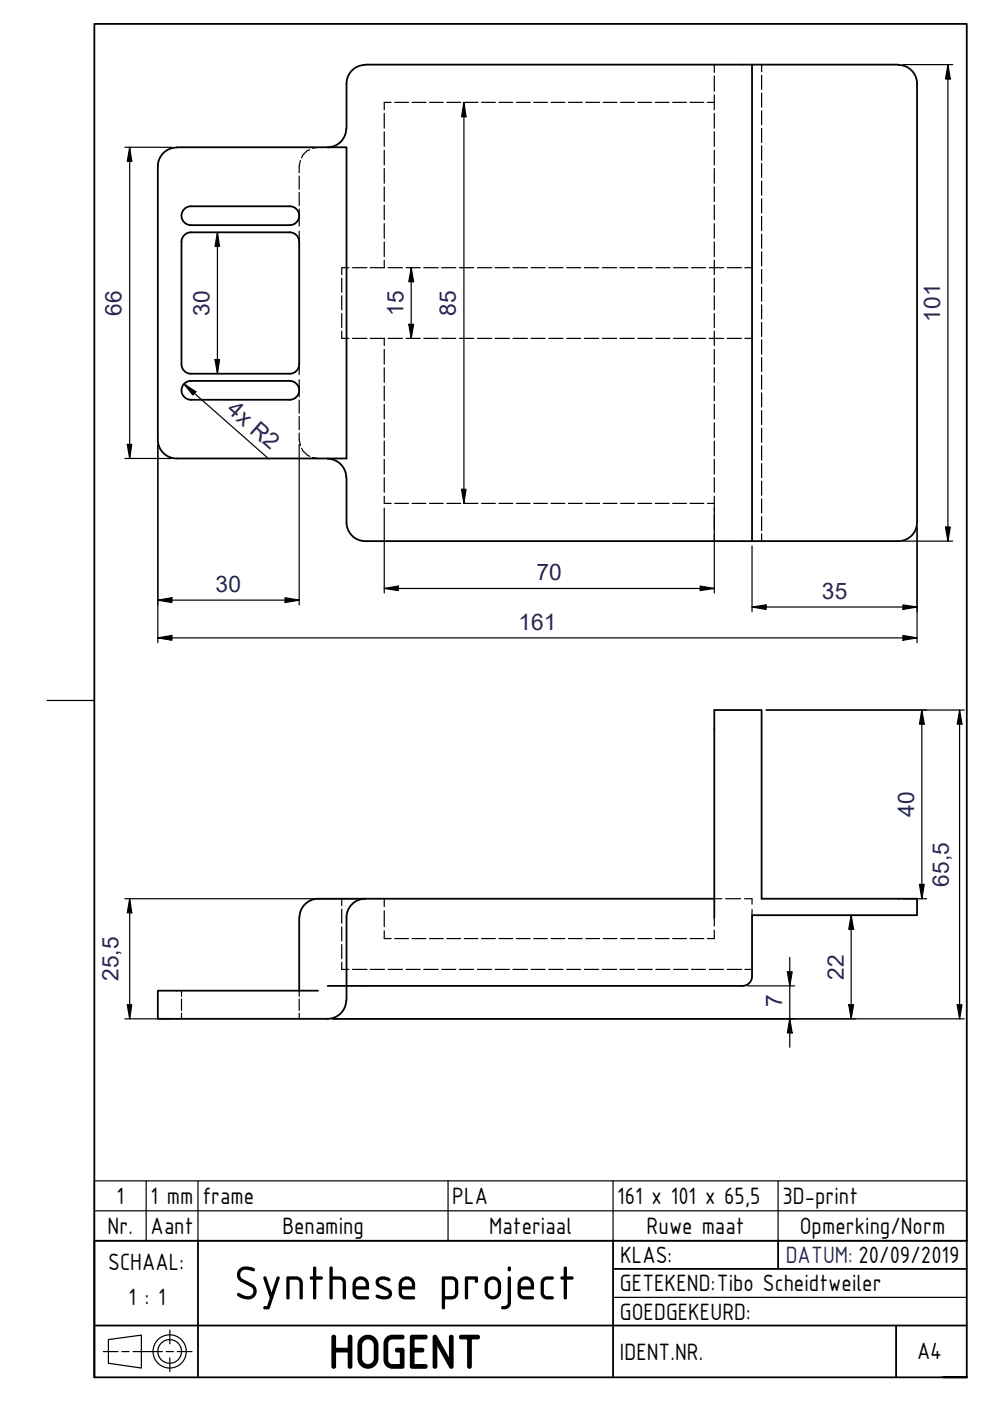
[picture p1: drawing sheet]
<svg xmlns="http://www.w3.org/2000/svg" width="210mm" height="297mm" viewBox="0 0 210 297" stroke-linecap="round" stroke-linejoin="round" font-family="sans-serif">
<!-- layer: Hidden Edges(VVKSO) -->
<g fill="none" stroke="#000" stroke-width=".25">
<path d="M151.4 13.7v1.7M151.4 16.1v3.3M161.5 13.7v1.5M161.5 16v3M161.5 19.7v3M63.4 37.3v2.8M63.7 34l-.3 1.2v1.4M65.7 31.7l-.6 .3-.9 .9-.3 .6M67.4 31.2l-1.2 .2M81.5 24.1v3.1M81.5 27.9v3.1M81.5 31.9v3.1"/>
<path d="M81.5 35.7v3.1M81.5 39.6v3.1M82.9 21.7h-1.4v1.6M83.7 21.7h2.9M87.4 21.7h2.9M91.1 21.7h2.9M94.7 21.7h3M98.4 21.7h2.9M102.1 21.7h2.9M105.8 21.7h2.9M109.5 21.7h2.9M113.2 21.7h2.9"/>
<path d="M116.8 21.7h3M120.5 21.7h2.9M124.2 21.7h2.9M127.9 21.7h2.9M131.6 21.7h2.9M135.3 21.7h2.9M138.9 21.7h3M142.6 21.7h2.9M146.3 21.7h2.9M150 21.7h1.4M151.4 20.1v3.2M151.4 24.1v3.1"/>
<path d="M151.4 27.9v3.1M151.4 31.9v3.1M151.4 35.7v3.1M151.4 39.6v3.1M161.5 23.5v3M161.5 27.2v3M161.5 30.9v3.1M161.5 34.7v2.9M161.5 38.4v3M63.4 40.8v2.8M63.4 44.3v3.6M63.4 49v2.2"/>
<path d="M72.5 59v3M74 56.8h-1.5v1.4M74.7 56.8h3.1M78.5 56.8h3M81.5 43.5v3.1M81.5 47.4v3.1M81.5 51.3v3.1M81.5 55.2v1.6M82.3 56.8h3M86.1 56.8h3M89.9 56.8h3M93.7 56.8h2.9"/>
<path d="M97.4 56.8h3.1M101.2 56.8h3.1M105 56.8h3M108.8 56.8h3M112.6 56.8h3M116.3 56.8h3.1M120.1 56.8h3M123.9 56.8h3M127.7 56.8h3M131.4 56.8h3.1M135.3 56.8h3M139.1 56.8h2.9"/>
<path d="M142.8 56.8h3.1M146.6 56.8h3M150.4 56.8h3M151.4 43.5v3.1M151.4 47.4v3.1M151.4 51.3v3.1M151.4 55.2v3M151.4 59v3M154.2 56.8h3M157.9 56.8h1.5M161.5 42.1v3M161.5 45.9v3"/>
<path d="M161.5 49.6v3M161.5 53.4v3M161.5 57.1v3M63.4 77.2v2.2M72.5 62.7v3M72.5 66.5v3M72.5 70.2v1.5h1.5M74.7 71.7h3.1M78.5 71.7h3M81.5 71.7v1.6M81.5 74.1v3.1M81.5 78v3.1"/>
<path d="M82.3 71.7h3M86.1 71.7h3M89.9 71.7h3M93.7 71.7h2.9M97.4 71.7h3.1M101.2 71.7h3.1M105 71.7h3M108.8 71.7h3M112.6 71.7h3M116.3 71.7h3.1M120.1 71.7h3M123.9 71.7h3"/>
<path d="M127.7 71.7h3M131.4 71.7h3.1M135.3 71.7h3M139.1 71.7h2.9M142.8 71.7h3.1M146.6 71.7h3M150.4 71.7h3M151.4 62.7v3M151.4 66.5v3M151.4 70.2v3.1M151.4 74.1v3.1M151.4 78v3.1"/>
<path d="M154.2 71.7h3M157.9 71.7h1.5M161.5 60.9v3M161.5 64.6v3M161.5 68.4v3M161.5 72.1v3M161.5 75.8v3M161.5 79.6v2.9M63.4 80.5v3.6M63.4 84.8v2.8M63.4 88.3v2.8M63.4 91.8v1.4l.3 1.3"/>
<path d="M63.9 95l.3 .6 .9 .8 .6 .4M66.2 97l1.2 .2M81.5 81.8v3.1M81.5 85.7v3.1M81.5 89.6v3.2M81.5 93.5v3.1M81.5 97.4v3.1M151.4 81.8v3.1M151.4 85.7v3.1M151.4 89.6v3.2M151.4 93.5v3.1M151.4 97.4v3.1"/>
<path d="M161.5 83.3v3M161.5 87v3M161.5 90.8v3M161.5 94.5v3M161.5 98.3v3M81.5 101.3v3.1M81.5 105.2v1.5h1.4M83.7 106.7h2.9M87.4 106.7h2.9M91.1 106.7h2.9M94.7 106.7h3M98.4 106.7h2.9"/>
<path d="M102.1 106.7h2.9M105.8 106.7h2.9M109.5 106.7h2.9M113.2 106.7h2.9M116.8 106.7h3M120.5 106.7h2.9M124.2 106.7h2.9M127.9 106.7h2.9M131.6 106.7h2.9M135.3 106.7h2.9M138.9 106.7h3M142.6 106.7h2.9"/>
<path d="M146.3 106.7h2.9M150 106.7h1.4M151.4 101.3v3.1M151.4 105.2v3.1M151.4 109.1v3.2M151.4 113.1v1.6M161.5 102v3M161.5 105.8v3M161.5 109.5v3M161.5 113.2v1.5M72.5 190.5v1.5M72.5 192.8v3"/>
<path d="M72.5 196.5v3M81.5 190.5v1.7M81.5 193.1v3.4M81.5 197.3v1.7h1.4M83.7 199h2.9M87.4 199h2.9M91.1 199h2.9M94.7 199h3M98.4 199h2.9M102.1 199h2.9M105.8 199h2.9M109.5 199h2.9"/>
<path d="M113.2 199h2.9M116.8 199h3M120.5 199h2.9M124.2 199h2.9M127.9 199h2.9M131.6 199h2.9M135.3 199h2.9M138.9 199h3M142.6 199h2.9M146.3 199h2.9M151.4 190.5h1.6M151.4 194.5v1.8"/>
<path d="M151.4 197.2v1.8h-1.4M153.9 190.5h3.1M157.9 190.5h1.5v1.2M159.4 192.8v1.2M38.5 210v1.3M38.5 211.8v2.4M38.5 214.8v1.2M63.4 210v1.3M63.4 211.8v2.4M63.4 214.8v1.2M72.5 200.3v2.9M72.5 204v1.5h1.5"/>
<path d="M74.7 205.5h3.1M78.5 205.5h3M82.3 205.5h3M86.1 205.5h3M89.9 205.5h3M93.7 205.5h2.9M97.4 205.5h3.1M101.2 205.5h3.1M105 205.5h3M108.8 205.5h3M112.6 205.5h3M116.3 205.5h3.1"/>
<path d="M120.1 205.5h3M123.9 205.5h3M127.7 205.5h3M131.4 205.5h3.1M135.3 205.5h3M139.1 205.5h2.9M142.8 205.5h3.1M146.6 205.5h3M150.4 205.5h3M154.2 205.5h3M157.9 205.5h1.5"/>
</g>
<!-- layer: Visible Edges(VVKSO) -->
<g fill="none" stroke="#000" stroke-width=".38">
<path d="M73.5 17.7v9.5M77.4 13.8a4 4 0 0 0-3.9 3.9M77.5 13.7h112.9M159.4 13.7v101h-81.9M190.5 13.8a4 4 0 0 1 3.9 3.9M194.4 17.7v93M37.4 31.3a4 4 0 0 0-3.9 4v57.9M37.5 31.2h36v66h-36M73.4 27.3a4 4 0 0 1-4 3.9M40.4 49.3h21.1M40.4 43.7h21.1M40.4 47.7h21.1"/>
<path d="M40.5 43.7a2 2 0 0 0-2 2 2 2 0 0 0 2 2M40.5 49.3a2 2 0 0 0-2 2v25.9M61.4 49.3a2 2 0 0 1 2 2v25.9M61.4 43.7a2 2 0 0 1 2 2 2 2 0 0 1-2 2M38.5 77.2a2 2 0 0 0 2 2M40.4 79.2h21.1M63.4 77.2a2 2 0 0 1-2 2M33.5 93.2a4 4 0 0 0 3.9 4M40.4 80.8h21.1M40.4 84.8h21.1M40.5 80.8a2 2 0 0 0-2 2 2 2 0 0 0 2 2M61.4 80.8a2 2 0 0 1 2 2 2 2 0 0 1-2 2"/>
<path d="M69.4 97.3a4 4 0 0 1 4 3.9M73.5 110.8a4 4 0 0 0 3.9 3.9M73.5 101.2v9.5M194.4 110.8a4 4 0 0 1-3.9 3.9h-31.1M63.4 194.5v15.5M67.4 190.5h84M67.5 190.5a4 4 0 0 0-4 4M77.4 190.5a4 4 0 0 0-3.9 4v14.5h84M151.4 194.5v-44h10.1v40h32.9v3.5h-35v13M67.4 210h-33.9v6h36M69.5 209h4v3M73.4 212a4 4 0 0 1-4 4"/>
<path d="M159.4 207a2 2 0 0 1-2 2"/>
</g>
<!-- layer: Symbols(VVKSO) -->
<path d="M20 256.7h185v-6.3h-185v12.7h185v-6.4M31 250.4v12.7M42 250.4v12.7M95 250.4v12.7M130 250.4v12.7M165 250.4v12.7" fill="none" stroke="#000" stroke-width=".25"/>
<!-- layer: Sketch Lines(DIN) -->
<g fill="none" stroke="#000" stroke-width=".25">
<path d="M10 148.5h10M130 275.1h75M23 284l7-.9v7l-7-1.1z"/>
<circle cx="36" cy="286.5" r="3.5"/>
<circle cx="36" cy="286.5" r="2.51"/>
</g>
<!-- layer: Sketch Geometry(VVKSO) -->
<path d="M42 263.1v28.9M130 269h75M130 263.1v28.9M165 263.1v5.9M205 263.1h-185v28.9M20 281h185M190 281v11M200 292h5v-286.9h-185v286.9h185" fill="none" stroke="#000" stroke-width=".38"/>
<!-- layer: Centerline(VVKSO) -->
<path d="M21.9 286.6h3.1M25.8 286.6h1.6M28.2 286.6h6.2M35.2 286.6h1.6M36 282v2.9M36 287.9v2.9M37.6 286.6h3.1" fill="none" stroke="#000" stroke-width=".25"/>
<!-- layer: Dimensions(VVKSO) -->
<g fill="none" stroke="#000" stroke-width=".25">
<path d="M191.5 13.7h10.5M201 13.7l.5 3h-1zM201 13.7v101M26.5 31.2h9.9M27.5 31.2l.4 3h-.9zM27.5 31.2v66M98.4 21.7l.4 3.1h-.9zM98.4 21.7v85M46.1 49.3l.4 2.9h-.9zM46.1 49.3v29.9M87.2 56.8l.5 2.9h-1zM87.2 56.8v14.9"/>
<path d="M45.6 76.2h.9l-.4 3zM86.7 68.8h1l-.5 2.9zM26.5 97.2h9.9M27 94.2h.9l-.4 3zM33.5 94.2v42.1M39 81.4l2.5 1.6-.6 .7zM39 81.4l18 15.9M63.4 94.2v34.1M81.5 107.7v18M97.9 103.7h.9l-.4 3zM151.4 107.7v18M159.4 115.7v14"/>
<path d="M191.5 114.7h10.5M194.4 111.7v24.6M200.5 111.7h1l-.5 3zM33.5 135.2l2.9-.5v1zM33.5 127.2l2.9-.5v1zM33.5 135.2h160.9M33.5 127.2h29.9M60.5 126.7l2.9 .5-2.9 .5zM81.5 124.8l3-.5v.9zM81.5 124.8h69.9M148.5 124.3l2.9 .5-2.9 .4zM159.4 128.7l3-.4v.9z"/>
<path d="M159.4 128.7h35M191.5 134.7l2.9 .5-2.9 .5zM191.5 128.3l2.9 .4-2.9 .5zM162.4 150.5h42.1M195.5 150.5l.5 3h-1.1zM195.5 150.5v40M203.5 150.5l.5 3h-1.1zM203.5 150.5v65.5M26.5 190.5h50M27.5 190.5l.4 3h-.9zM27.5 190.5v25.5M180.5 194l.5 3h-1z"/>
<path d="M180.5 194v22M191.5 190.5h5M194.9 187.5h1.1l-.5 3zM26.5 216h9.9M27 213h.9l-.4 3zM70.5 216h134M158.5 209h10M166.9 206h1.1l-.6 3zM167.4 216l.6 3h-1.1zM167.4 203v19M180 213h1l-.5 3zM202.9 213h1.1l-.5 3z"/>
</g>
<g fill="#000">
<path d="M201 13.7l.5 3h-1zM27.5 31.2l.4 3h-.9zM98.4 21.7l.4 3.1h-.9zM46.1 49.3l.4 2.9h-.9zM87.2 56.8l.5 2.9h-1zM45.6 76.2h.9l-.4 3zM86.7 68.8h1l-.5 2.9zM27 94.2h.9l-.4 3zM39 81.4l2.5 1.6-.6 .7zM97.9 103.7h.9l-.4 3zM200.5 111.7h1l-.5 3zM33.5 135.2l2.9-.5v1z"/>
<path d="M33.5 127.2l2.9-.5v1zM60.5 126.7l2.9 .5-2.9 .5zM81.5 124.8l3-.5v.9zM148.5 124.3l2.9 .5-2.9 .4zM159.4 128.7l3-.4v.9zM191.5 134.7l2.9 .5-2.9 .5zM191.5 128.3l2.9 .4-2.9 .5zM195.5 150.5l.5 3h-1.1zM203.5 150.5l.5 3h-1.1zM27.5 190.5l.4 3h-.9zM180.5 194l.5 3h-1zM194.9 187.5h1.1l-.5 3z"/>
<path d="M27 213h.9l-.4 3zM166.9 206h1.1l-.6 3zM167.4 216l.6 3h-1.1zM180 213h1l-.5 3zM202.9 213h1.1l-.5 3z"/>
</g>
<text font-size="10.9" x="49.5" y="275.5">Synthese project</text>
<text font-size="10.7" x="69.7" y="290.1">HOGENT</text>
<g font-size="5.4">
<text x="24.7" y="255.3">1</text>
<text x="31.9" y="255.3">1 mm</text>
<text x="42.9" y="255.3">frame</text>
<text x="95.9" y="255.3">PLA</text>
<text x="130.9" y="255.3">161 x 101 x 65,5</text>
<text x="165.9" y="255.3">3D-print</text>
<text x="22.8" y="261.6">Nr.</text>
<text x="31.9" y="261.6">Aant</text>
<text x="59.9" y="261.6">Benaming</text>
<text x="103.7" y="261.6">Materiaal</text>
<text x="137.1" y="261.6">Ruwe maat</text>
<text x="169.6" y="261.6">Opmerking/Norm</text>
<text x="22.9" y="269.2">SCHAAL:</text>
<text x="131.5" y="267.8">KLAS:</text>
<text x="131.4" y="273.7">GETEKEND:Tibo Scheidtweiler</text>
<text x="27.2" y="276.8">1 : 1</text>
<text x="131.4" y="279.8">GOEDGEKEURD:</text>
<text x="131.4" y="288.3">IDENT.NR.</text>
<text x="194.4" y="288.2">A4</text>
</g>
<text font-size="5.4" fill="#262659" x="166.6" y="267.8">DATUM: 20/09/2019</text>
<g font-size="4.8" fill="#262659">
<text x="25.8" y="67" transform="rotate(-90 25.8 67)">66</text>
<text x="44.4" y="67" transform="rotate(-90 44.4 67)">30</text>
<text x="85.5" y="67" transform="rotate(-90 85.5 67)">15</text>
<text x="96.6" y="67" transform="rotate(-90 96.6 67)">85</text>
<text x="199.3" y="68.3" transform="rotate(-90 199.3 68.3)">101</text>
<text x="47.9" y="87.2" transform="rotate(41 47.9 87.2)">4x R2</text>
<text x="45.7" y="125.6">30</text>
<text x="113.7" y="123">70</text>
<text x="174.2" y="127">35</text>
<text x="109.9" y="133.6">161</text>
<text x="193.8" y="173.2" transform="rotate(-90 193.8 173.2)">40</text>
<text x="201.2" y="188" transform="rotate(-90 201.2 188)">65,5</text>
<text x="25.1" y="208" transform="rotate(-90 25.1 208)">25,5</text>
<text x="178.9" y="207.8" transform="rotate(-90 178.9 207.8)">22</text>
<text x="165.9" y="213.5" transform="rotate(-90 165.9 213.5)">7</text>
</g>
</svg>
